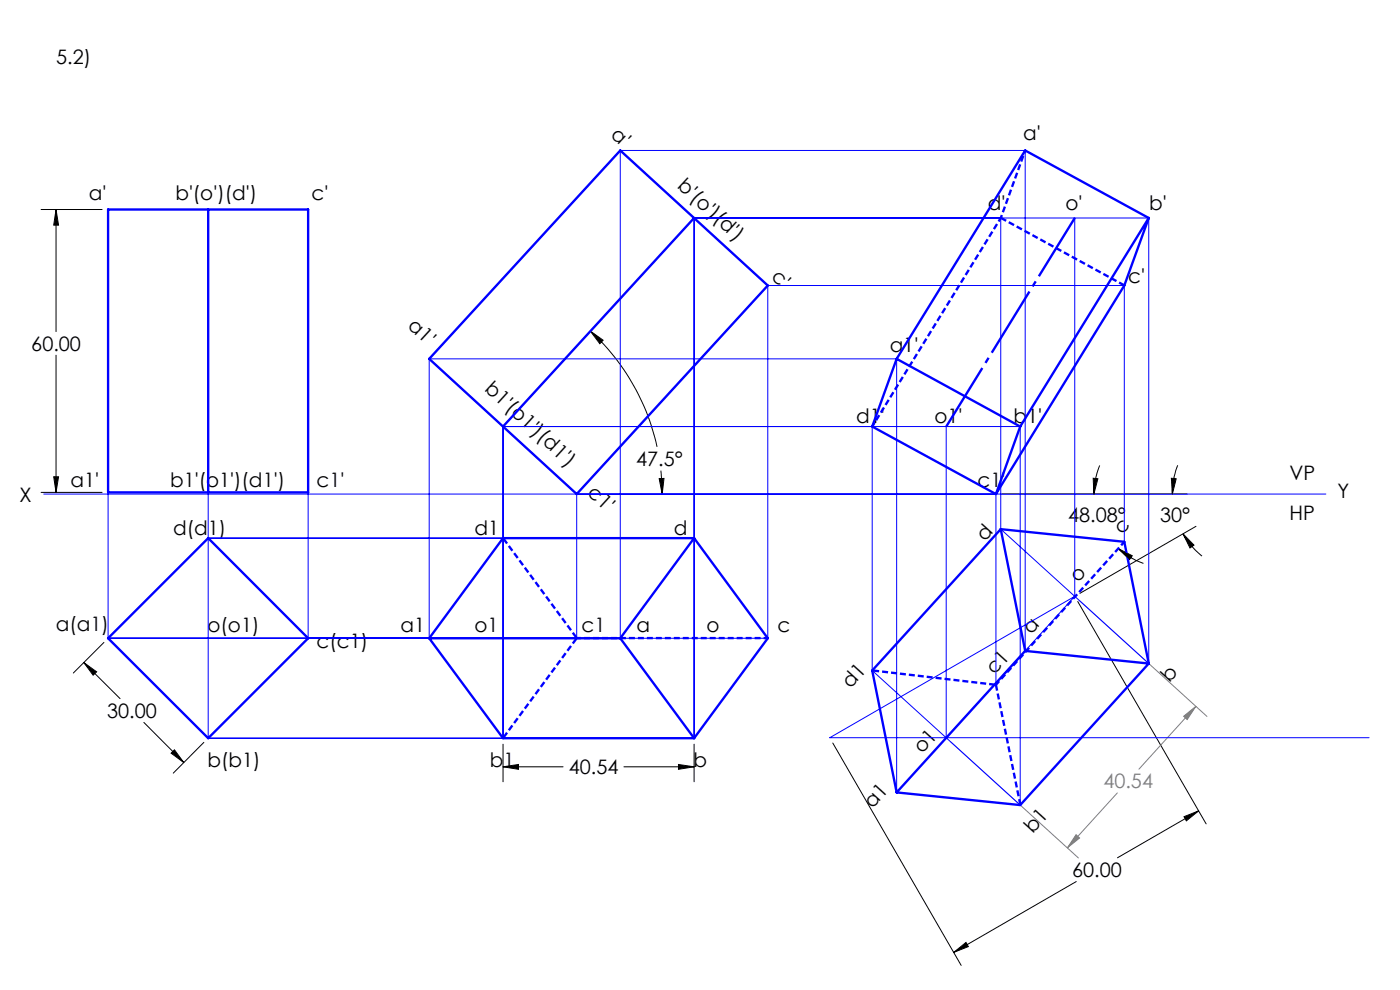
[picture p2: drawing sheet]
<svg xmlns="http://www.w3.org/2000/svg" width="297mm" height="210mm" viewBox="0 0 297 210" stroke-linecap="round" stroke-linejoin="round" font-family="sans-serif">
<g fill="none" stroke="#000" stroke-width=".21">
<path d="M8.7 44.4h13M11.9 44.4l.5 3.4h-1zM11.9 44.4v25.9M11.9 75.3v29.1M125.2 70.2l2.8 2-.8 .7zM125.2 70.2a47.1 47.1 0 0 1 14.2 24.6M140.2 99.8l.3 5M233.3 98.7l-.2 .6a17 17 0 0 0-1 5.5M249.8 98.7a16.9 16.9 0 0 0-1.1 6.1M8.7 104.4h13M11.4 101.1h1l-.5 3.3zM139.8 101.5h1.1l-.4 3.3z"/>
<path d="M212.5 104.8h39.4M231.9 101.5l1 .1-.8 3.2zM237.2 116.4l3 1.5-.6 .8zM237.2 116.4a15.3 15.3 0 0 0 5.4 3.1M248.5 101.5l1 .1-.8 3.2zM251 113.2l2.3 2.4-.9 .6zM251 113.2a16.3 16.3 0 0 0 4 4.8M253.7 111.6l-24.6 14.3M22 136.3l-6.4 6.5M228.6 127.6l27.3 47.2M17.8 140.5l7.7 7.7M17.8 140.5l2.7 2-.7 .7z"/>
<path d="M30.5 153.2l8.5 8.5M36.3 159.8l.7-.7 2 2.6zM43.3 157.5l-6.5 6.5M106.7 157.9v7.9M147.2 157.9v7.9M176.7 157.6l27.2 47.2M106.7 162.7h12.8M106.7 162.7l3.3-.5v1zM132.4 162.7h14.8M143.9 162.2l3.3 .5-3.3 .5zM251.2 173.2l3.1-1.2-2.6 2.1zM254.3 172l-17.2 10"/>
<path d="M228.3 187l-26 15M202.3 202l2.6-2.1 .5 .9z"/>
</g>
<path d="M229 127.3l27 24.7M201.7 157.4l27.1 24.6M251.1 151.9l2.6-2-1.9 2.7zM253.7 149.9l-12.1 13.3M228.3 177.1l.7 .7-2.6 2zM237 168.2l-10.6 11.6" fill="none" stroke="#808080" stroke-width=".21"/>
<path d="M228 46.2l-27.2 44.3" fill="none" stroke="#00f" stroke-width=".5" stroke-dasharray="15.2 1.3 1.3 1.3" stroke-dashoffset=".7" stroke-linecap="butt"/>
<path d="M185.1 90.5l27.2-44.3M162.9 135.4h-40.5" fill="none" stroke="#00f" stroke-width=".5" stroke-dasharray="1.3 .6" stroke-dashoffset=".4" stroke-linecap="butt"/>
<path d="M106.7 114.1l15.7 21.3M106.7 156.6l15.7-21.2M185.1 142.2l26.2 3.1" fill="none" stroke="#00f" stroke-width=".5" stroke-dasharray="1.3 .6" stroke-dashoffset="-.2" stroke-linecap="butt"/>
<path d="M238.5 114.9l-27.2 30.4" fill="none" stroke="#00f" stroke-width=".5" stroke-dasharray="1.3 .6" stroke-dashoffset=".2" stroke-linecap="butt"/>
<path d="M238.5 60.5l-26.2-14.3M216.5 170.7l-5.2-25.4" fill="none" stroke="#00f" stroke-width=".5" stroke-dasharray="1.3 .6" stroke-linecap="butt"/>
<path d="M217.5 31.9l-5.2 14.3" fill="none" stroke="#00f" stroke-width=".5" stroke-dasharray="1.3 .6" stroke-dashoffset=".6" stroke-linecap="butt"/>
<g fill="none" stroke="#00f" stroke-width=".21">
<path d="M131.6 31.9l31.3 28.7M131.6 31.9l-40.5 44.2M131.6 31.9v103.5M131.6 31.9h85.9v106.2M44.2 44.4v112.2M147.2 46.2l-40.5 44.3M147.2 46.2v110.4h-103M147.2 46.2h96.5v94.5l-31.4-28.5v-66M228 46.2v80.3M91.1 76.1l31.2 28.7M91.1 76.1v59.3M91.1 76.1h99.1v92"/>
<path d="M162.9 60.6v74.8h-140M162.9 60.6l-40.6 44.2M162.9 60.6h75.6v54.3M106.7 90.5v66.1M106.7 90.5h109.7v80.3l-31.4-28.6v-51.7M200.7 90.5v66l27.3-30M9.3 104.8h272M22.9 104.4h42.5M44.2 114.2l21.2 21.2M44.2 114.2l-21.3 21.2M44.2 114.2h103M122.3 104.8v30.6"/>
<path d="M211.3 104.8v40.5M22.9 135.4v-91h42.5v91M22.9 135.4l21.3 21.2M65.4 135.4l-21.2 21.2M228 126.5l-52 30h114.4"/>
</g>
<g fill="none" stroke="#00f" stroke-width=".5">
<path d="M131.6 31.9l31.3 28.7-40.6 44.2-31.2-28.7zM22.9 44.4h42.5v60h-42.5zM44.2 44.4v60M147.2 46.2l-40.5 44.3M243.7 46.2l-27.3 44.3M243.7 46.2l-5.2 14.4-27.2 44.2M243.7 46.2l-26.2-14.3-27.3 44.2M190.2 76.1l26.2 14.4M190.2 76.1l-5.2 14.4 26.3 14.3M216.4 90.5l-5.1 14.3M147.2 114.2h-40.5l-15.6 21.2M147.2 114.2l15.7 21.2-15.7 21.2"/>
<path d="M147.2 114.2l-15.6 21.2M212.3 112.2l-27.3 30 5.2 25.9M212.3 112.2l5.2 25.9M212.3 112.2l26.2 2.7 5.2 25.8M22.9 135.4l21.3-21.2 21.2 21.2-21.2 21.2zM91.1 135.4l15.6 21.2h40.5M91.1 135.4h40.5M131.6 135.4l15.6 21.2M217.5 138.1l-27.3 30M217.5 138.1l26.2 2.6M243.7 140.7l-27.3 30.1-26.2-2.7"/>
</g>
<path d="M17.8 140.5l2.7 2-.7 .7zM36.3 159.8l.7-.7 2 2.6zM11.9 44.4l.5 3.4h-1zM11.4 101.1h1l-.5 3.3zM106.7 162.7l3.3-.5v1zM143.9 162.2l3.3 .5-3.3 .5zM251.2 173.2l3.1-1.2-2.6 2.1zM202.3 202l2.6-2.1 .5 .9zM139.8 101.5h1.1l-.4 3.3zM125.2 70.2l2.8 2-.8 .7zM231.9 101.5l1 .1-.8 3.2zM237.2 116.4l3 1.5-.6 .8zM248.5 101.5l1 .1-.8 3.2zM251 113.2l2.3 2.4-.9 .6z" fill="#000"/>
<path d="M251.1 151.9l2.6-2-1.9 2.7zM228.3 177.1l.7 .7-2.6 2z" fill="#808080"/>
<g font-size="4.2">
<text x="11.9" y="13.6">5.2)</text>
<text x="129.4" y="28.9" transform="rotate(43 129.4 28.9)">a'</text>
<text x="217" y="29.7">a'</text>
<text x="143.5" y="39.7" transform="rotate(43 143.5 39.7)">b'(o')(d')</text>
<text x="18.8" y="42.4">a'</text>
<text x="37.2" y="42.4">b'(o')(d')</text>
<text x="66.1" y="42.4">c'</text>
<text x="209.5" y="44.6">d'</text>
<text x="226" y="44.6">o'</text>
<text x="243.8" y="44.6">b'</text>
<text x="163.5" y="59.1" transform="rotate(43 163.5 59.1)">c'</text>
<text x="239.3" y="59.9">c'</text>
<text x="86.3" y="69.4" transform="rotate(43 86.3 69.4)">a1'</text>
<text x="6.6" y="74.4">60.00</text>
<text x="188.7" y="74.7">a1'</text>
<text x="102.6" y="82.7" transform="rotate(43 102.6 82.7)">b1'(o1')(d1')</text>
<text x="181.6" y="89.7">d1'</text>
<text x="198.2" y="89.7">o1'</text>
<text x="215" y="89.7">b1'</text>
<text x="134.9" y="98.9">47.5°</text>
<text x="273.6" y="101.8">VP</text>
<text x="4.1" y="106.5">X</text>
<text x="14.9" y="103.3">a1'</text>
<text x="36.1" y="103.3">b1'(o1')(d1')</text>
<text x="67.2" y="103.3">c1'</text>
<text x="124.4" y="104.8" transform="rotate(43 124.4 104.8)">c1'</text>
<text x="207.4" y="103.3">c1'</text>
<text x="283.7" y="105.7">Y</text>
<text x="36.7" y="113.4">d(d1)</text>
<text x="100.6" y="113.4">d1</text>
<text x="143" y="113.4">d</text>
<text x="226.6" y="110.7">48.08°</text>
<text x="238.1" y="113.6" transform="rotate(-48 238.1 113.6)">c</text>
<text x="246.1" y="110.7">30°</text>
<text x="273.6" y="110.3">HP</text>
<text x="208.9" y="114.9" transform="rotate(-48 208.9 114.9)">d</text>
<text x="228.7" y="123.6" transform="rotate(-48 228.7 123.6)">o</text>
<text x="11.9" y="133.9">a(a1)</text>
<text x="44" y="134">o(o1)</text>
<text x="67.2" y="137.5">c(c1)</text>
<text x="85" y="134">a1</text>
<text x="100.6" y="134">o1</text>
<text x="123.4" y="134">c1</text>
<text x="135" y="134">a</text>
<text x="149.8" y="134">o</text>
<text x="165" y="134">c</text>
<text x="218.8" y="134.6" transform="rotate(-48 218.8 134.6)">a</text>
<text x="210.9" y="143.2" transform="rotate(-48 210.9 143.2)">c1</text>
<text x="180.4" y="146.2" transform="rotate(-48 180.4 146.2)">d1</text>
<text x="248.1" y="145" transform="rotate(-48 248.1 145)">b</text>
<text x="22.7" y="152.3">30.00</text>
<text x="195.6" y="160" transform="rotate(-48 195.6 160)">o1</text>
<text x="44" y="162.7">b(b1)</text>
<text x="103.9" y="162.7">b1</text>
<text x="120.7" y="164.3">40.54</text>
<text x="147.1" y="162.7">b</text>
<text x="185.1" y="171.6" transform="rotate(-48 185.1 171.6)">a1</text>
<text x="219.1" y="176.9" transform="rotate(-48 219.1 176.9)">b1</text>
<text x="227.4" y="186.1">60.00</text>
</g>
<text font-size="4.2" fill="#808080" x="234.1" y="167.2">40.54</text>
</svg>
